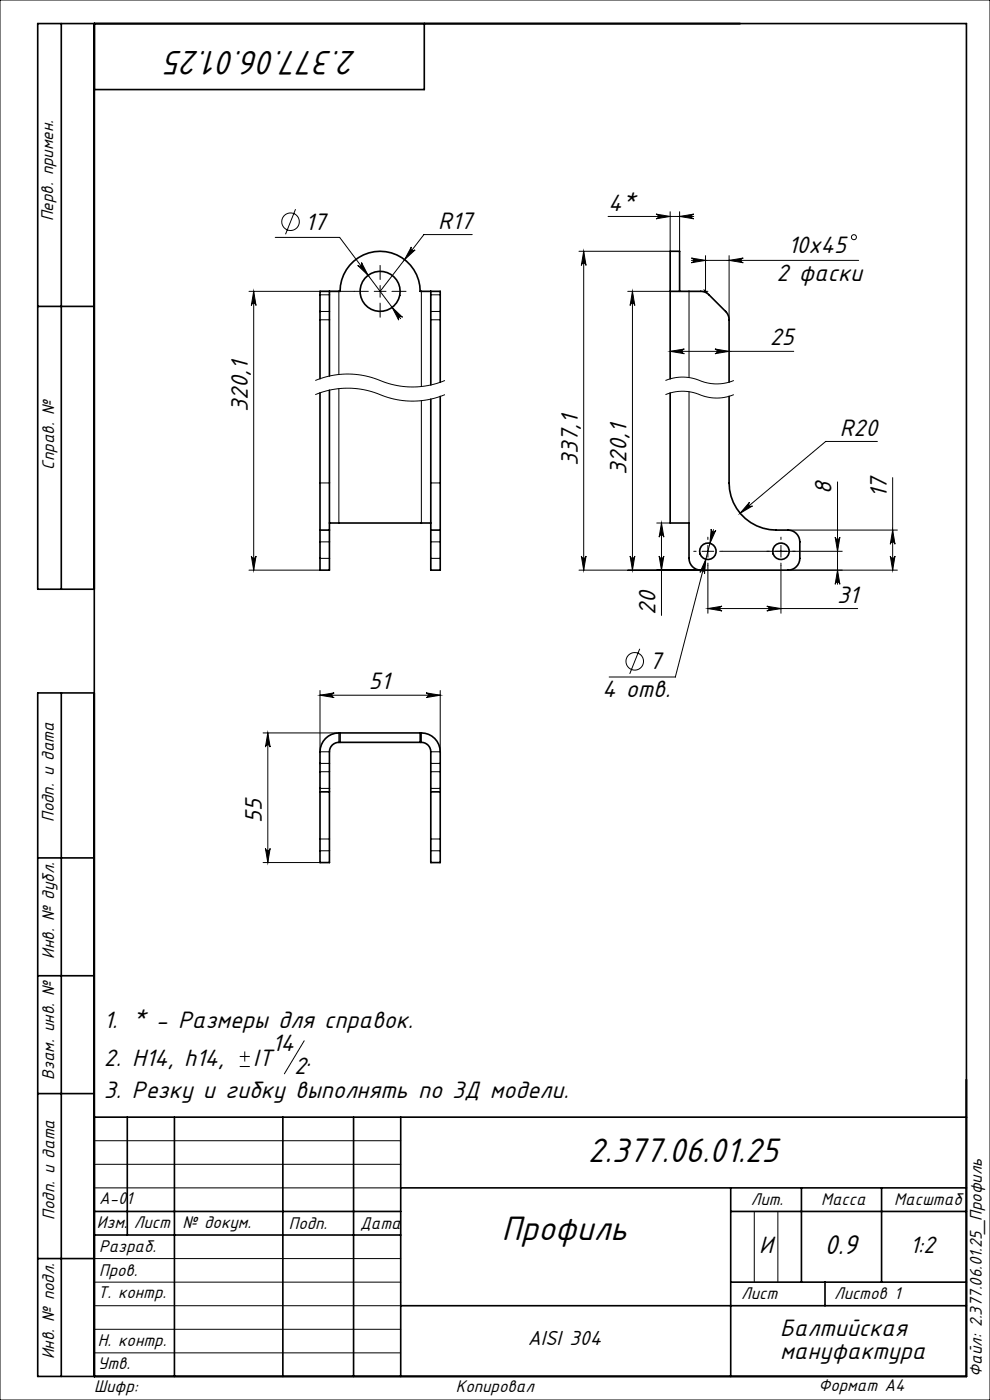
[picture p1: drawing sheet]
<svg xmlns="http://www.w3.org/2000/svg" width="210mm" height="297mm" viewBox="0 0 210 297" stroke-linecap="round" stroke-linejoin="round" font-family="sans-serif">
<g fill="none" stroke="#000" stroke-width=".21">
<path d="M0 0h210v297h-210zM58.4 50.4h13.7l12.9 17.2M62.7 44.4l-2.1 5.3M75.9 56.3a.5 .5 0 0 0 .7 .1 .5 .5 0 0 0 .1-.7l1.4 2.7zM87.3 52.4a.5 .5 0 0 0 .1 .7 .5 .5 0 0 0 .7-.1l-2.3 2.1zM100.2 49.8h-10.3l-9.3 12M123.8 53.3l.5 3a.5 .5 0 0 0-.5-.5 .5 .5 0 0 0-.5 .5zM123.8 53.3v67.7M129 45.9h18.2M139.2 45.4l3 .5-3 .5a.5 .5 0 0 0 .4-.5 .5 .5 0 0 0-.4-.5zM142.2 44.9v8.4h-19.4M144.2 45.9l3-.5a.5 .5 0 0 0-.5 .5 .5 .5 0 0 0 .5 .5z"/>
<path d="M144.2 44.9v8.4M146.7 55.2h35.4M146.7 54.7l3 .5-3 .5a.5 .5 0 0 0 .4-.5 .5 .5 0 0 0-.4-.5zM149.7 54.2v7.6M154.7 54.2v13.6M154.7 55.2l3-.5a.5 .5 0 0 0-.5 .5 .5 .5 0 0 0 .5 .5zM52.8 61.8h22.3M53.8 61.8l.5 3a.5 .5 0 0 0-.5-.5 .5 .5 0 0 0-.5 .5zM53.8 61.8v59.2M67.9 67.8h2M67.9 66.1h2M67.9 62.5h2"/>
<path d="M71.9 61.8v17.6M79.4 61.8h2.5M80.6 60.6v2.5M83.2 65.2l2.2 2.1a.5 .5 0 0 0-.7-.1 .5 .5 0 0 0-.1 .7zM89.4 61.8v20.2M91.4 67.8h2M91.4 66.1h2M91.4 62.5h2M133.2 61.8h9M134.2 61.8v59.2M134.2 61.8l.5 3a.5 .5 0 0 0-.5-.5 .5 .5 0 0 0-.5 .5zM142.2 74.5l3-.5a.5 .5 0 0 0-.5 .5 .5 .5 0 0 0 .5 .5z"/>
<path d="M142.2 74.5h26.2M146.2 61.8v18.3M148.6 61.8h1.6M149.3 61.5l1.1 1M151.7 74l3 .5-3 .5a.5 .5 0 0 0 .4-.5 .5 .5 0 0 0-.4-.5zM66.9 83.7a18.3 18.3 0 0 1 14.9 .5 17.9 17.9 0 0 0 12.6-.5M66.9 80.7a18.3 18.3 0 0 1 14.9 .5 17.9 17.9 0 0 0 12.6-.5M71.9 82.4v28.6M89.4 85v26M141.2 83.7a9.8 9.8 0 0 1 8 .3 9.4 9.4 0 0 0 6.5-.3M141.2 80.7a9.8 9.8 0 0 1 8 .3 9.4 9.4 0 0 0 6.5-.3M146.2 83.1v27.9"/>
<path d="M186.1 93.7h-11l-18.1 15.2M53.3 118a.5 .5 0 0 0 .5 .4 .5 .5 0 0 0 .5-.4l-.5 3zM67.9 115h2M67.9 118.5h2M67.9 102.5h2M91.4 115h2M91.4 118.5h2M91.4 102.5h2M123.3 118a.5 .5 0 0 0 .5 .4 .5 .5 0 0 0 .5-.4l-.5 3zM133.7 118a.5 .5 0 0 0 .5 .4 .5 .5 0 0 0 .5-.4l-.5 3zM139.3 111h2.9M139.8 118a.5 .5 0 0 0 .5 .4 .5 .5 0 0 0 .5-.4l-.5 3z"/>
<path d="M140.3 111v19.6M140.3 111l.5 3a.5 .5 0 0 0-.5-.5 .5 .5 0 0 0-.5 .5zM148.9 117h2.5M149.7 118.6l-.2 3.1a.5 .5 0 0 0-.4-.6 .5 .5 0 0 0-.6 .3zM150.2 115.7v2.5M150.2 120v10.1M150.9 112.2a.5 .5 0 0 0 .3 .6 .5 .5 0 0 0 .6-.3l-1.2 2.8zM151.3 112.4l-8 31.2h-14.1M153.2 117h25.5M159 106.6a.5 .5 0 0 0-.1 .7 .5 .5 0 0 0 .7 0l-2.6 1.6zM165.7 115.7v2.5M165.7 120v10.1"/>
<path d="M167.2 112.5h23.2M177.2 114a.5 .5 0 0 0 .5 .4 .5 .5 0 0 0 .5-.4l-.5 3zM177.7 102.2v21.8M188.9 118a.5 .5 0 0 0 .5 .4 .5 .5 0 0 0 .5-.4l-.5 3zM189.4 101.3v19.7M189.4 112.5l.5 3a.5 .5 0 0 0-.5-.5 .5 .5 0 0 0-.5 .5zM52.8 121h15.1M122.8 121h25.9M135.7 137.6l-2.1 5.4M150.2 129.1l3-.5a.5 .5 0 0 0-.5 .5 .5 .5 0 0 0 .5 .5zM150.2 129.1h31.7M162.7 128.6l3 .5-3 .5a.5 .5 0 0 0 .4-.5 .5 .5 0 0 0-.4-.5z"/>
<path d="M177.7 121l.5 3a.5 .5 0 0 0-.5-.5 .5 .5 0 0 0-.5 .5zM190.4 121h-23.2M55.8 155.5h16.1v2M56.8 155.5v27.5M56.8 155.5l.5 3a.5 .5 0 0 0-.5-.5 .5 .5 0 0 0-.5 .5zM67.9 147.5l3-.5a.5 .5 0 0 0-.5 .5 .5 .5 0 0 0 .5 .5zM67.9 146.5v13h2M67.9 147.5h25.5M89.4 155.5v2M90.4 147l3 .5-3 .5a.5 .5 0 0 0 .5-.5 .5 .5 0 0 0-.5-.5zM93.4 146.5v13h-2M56.3 180a.5 .5 0 0 0 .5 .5 .5 .5 0 0 0 .5-.5l-.5 3z"/>
<path d="M67.9 162h2M67.9 163.7h2M67.9 167.3h2M67.9 178h2M91.4 162h2M91.4 163.7h2M91.4 167.3h2M91.4 178h2M55.8 183h12.1M67.9 180.5h2M91.4 180.5h2M50.9 226.3h2.1"/>
<path d="M50.9 224.1h2.1M51.9 223.1v2.1M64.5 220.8l-4.2 7M20 242h65M20 247h65M20 252h65M160 257v15M165 257v15M20 277h65M20 272h65M20 267h65M20 287h65"/>
<path d="M20 282h65"/>
<circle cx="61.6" cy="47" r="1.86"/>
<circle cx="181.1" cy="50.3" r=".53"/>
<circle cx="134.6" cy="140.3" r="1.86"/>
</g>
<path d="M80.6 59.3v-3M78.1 61.8h-3M80.6 64.3v3M83.1 61.8h3M147.7 117h-.5M150.2 114.5v-.5M150.2 119.5v.5M152.7 117h.5M163.2 117h-.5M165.7 114.5v-.5M165.7 119.5v.5M168.2 117h.5" fill="none" stroke="#000" stroke-width=".21" stroke-dasharray="15.2 1.3 1.3 1.3"/>
<g fill="none" stroke="#000" stroke-width=".35">
<path d="M13 5v120M20 5v287M90 5v14h-70M8 65h12M69.9 61.8h-2v18.5M69.9 61.8v18M69.9 61.8h2.2a8.5 8.5 0 0 1 8.5-8.5 8.5 8.5 0 0 1 8.5 8.5h2.3M91.4 61.8v19.9M91.4 61.8h2v19.3M142.2 61.8h6.4a2.5 2.5 0 0 1 1.8 .7l3.5 3.6a2.5 2.5 0 0 1 .8 1.7v13.3M142.2 61.8v-8.5h2v8.5M142.2 61.8v18.6"/>
<path d="M67.9 83.3v29.2M69.9 82.8v29.7M91.4 84.7v27.8M93.4 84.1v28.4M142.2 83.4v27.6h4v7.5a2.5 2.5 0 0 0 2.5 2.5h18.5a2.5 2.5 0 0 0 2.5-2.5v-3.5a2.5 2.5 0 0 0-2.5-2.5 12.4 12.4 0 0 1-7.9-1.6 10 10 0 0 1-4.6-8.4v-18.4M67.9 112.5v8.5h2v-8.5M67.9 112.5h2M69.9 111h21.5M91.4 112.5v8.5h2v-8.5M91.4 112.5h2M20 125h-12v-120h197v287h-197v-145h12M13 147v145"/>
<path d="M72.1 155.5h17M72.1 157.5h17M72.1 157.5a2.03 2.03 0 0 0-2.2 2v8.5M72.1 155.5a4 4 0 0 0-4.2 4v8.5M72.1 155.5v2M89.1 157.5a2.03 2.03 0 0 1 2.3 2v8.5M89.1 155.5a4 4 0 0 1 4.3 4v8.5M89.1 155.5v2M67.9 168v15h2v-15M67.9 168h2M91.4 168v15h2v-15M91.4 168h2"/>
<path d="M8 182h12M8 207h12M8 232h12M20 237h185M27 237v25M37 237v55M60 237v55M75 237v55M85 237v55M20 257h65M85 252h120M155 252v40"/>
<path d="M155 257h50M170 252v20M187 252v20M8 267h12M20 262h65M85 277h120M155 272h50M175 272v5"/>
<circle cx="80.6" cy="61.8" r="4.2"/>
<circle cx="150.2" cy="117" r="1.75"/>
<circle cx="165.7" cy="117" r="1.75"/>
</g>
<g fill="#000">
<path d="M146.7 54.7l3 .5-3 .5a.5 .5 0 0 0 .4-.5 .5 .5 0 0 0-.4-.5zM154.7 55.2l3-.5a.5 .5 0 0 0-.5 .5 .5 .5 0 0 0 .5 .5z"/>
<path d="M144.2 45.9l3-.5a.5 .5 0 0 0-.5 .5 .5 .5 0 0 0 .5 .5zM139.2 45.4l3 .5-3 .5a.5 .5 0 0 0 .4-.5 .5 .5 0 0 0-.4-.5zM151.7 74l3 .5-3 .5a.5 .5 0 0 0 .4-.5 .5 .5 0 0 0-.4-.5zM142.2 74.5l3-.5a.5 .5 0 0 0-.5 .5 .5 .5 0 0 0 .5 .5z"/>
<path d="M83.2 65.2l1.4 2.7a.5 .5 0 0 1 .1-.7 .5 .5 0 0 1 .7 .1zM75.9 56.3l2.2 2.1-1.4-2.7a.5 .5 0 0 1-.1 .7 .5 .5 0 0 1-.7-.1zM87.3 52.4l-1.5 2.7 2.3-2.1a.5 .5 0 0 1-.7 .1 .5 .5 0 0 1-.1-.7zM150.2 129.1l3-.5a.5 .5 0 0 0-.5 .5 .5 .5 0 0 0 .5 .5zM162.7 128.6l3 .5-3 .5a.5 .5 0 0 0 .4-.5 .5 .5 0 0 0-.4-.5zM159 106.6l-2 2.3 2.6-1.6a.5 .5 0 0 1-.7 0 .5 .5 0 0 1 .1-.7zM150.9 112.2l-.3 3.1 1.2-2.8a.5 .5 0 0 1-.6 .3 .5 .5 0 0 1-.3-.6zM149.7 118.6l-1.2 2.8a.5 .5 0 0 1 .6-.3 .5 .5 0 0 1 .4 .6z"/>
<path d="M53.3 118a.5 .5 0 0 0 .5 .4 .5 .5 0 0 0 .5-.4l-.5 3zM53.8 61.8l.5 3a.5 .5 0 0 0-.5-.5 .5 .5 0 0 0-.5 .5zM188.9 118a.5 .5 0 0 0 .5 .4 .5 .5 0 0 0 .5-.4l-.5 3zM189.4 112.5l.5 3a.5 .5 0 0 0-.5-.5 .5 .5 0 0 0-.5 .5z"/>
<path d="M56.8 155.5l.5 3a.5 .5 0 0 0-.5-.5 .5 .5 0 0 0-.5 .5zM56.3 180a.5 .5 0 0 0 .5 .5 .5 .5 0 0 0 .5-.5l-.5 3zM134.2 61.8l.5 3a.5 .5 0 0 0-.5-.5 .5 .5 0 0 0-.5 .5zM133.7 118a.5 .5 0 0 0 .5 .4 .5 .5 0 0 0 .5-.4l-.5 3zM123.8 53.3l.5 3a.5 .5 0 0 0-.5-.5 .5 .5 0 0 0-.5 .5zM123.3 118a.5 .5 0 0 0 .5 .4 .5 .5 0 0 0 .5-.4l-.5 3zM140.3 111l.5 3a.5 .5 0 0 0-.5-.5 .5 .5 0 0 0-.5 .5zM139.8 118a.5 .5 0 0 0 .5 .4 .5 .5 0 0 0 .5-.4l-.5 3zM177.2 114a.5 .5 0 0 0 .5 .4 .5 .5 0 0 0 .5-.4l-.5 3zM177.7 121l.5 3a.5 .5 0 0 0-.5-.5 .5 .5 0 0 0-.5 .5z"/>
<path d="M67.9 147.5l3-.5a.5 .5 0 0 0-.5 .5 .5 .5 0 0 0 .5 .5zM90.4 147l3 .5-3 .5a.5 .5 0 0 0 .5-.5 .5 .5 0 0 0-.5-.5z"/>
</g>
<g font-size="8">
<text x="75.7" y="10.7" transform="rotate(-180 75.7 10.7)">2.377.06.01.25</text>
<text x="124.7" y="246.6">2.377.06.01.25</text>
<text x="106.5" y="263.1">Профиль</text>
</g>
<text font-size="6.4" x="174.9" y="266">0.9</text>
<g font-size="5.6">
<text x="129" y="44.7">4*</text>
<text x="64.7" y="48.8">17</text>
<text x="92.9" y="48.5">R17</text>
<text x="167.2" y="53.6">10x45</text>
<text x="164.7" y="59.6">2 фаски</text>
<text x="163.3" y="73.3">25</text>
<text x="52.6" y="87.4" transform="rotate(-90 52.6 87.4)">320,1</text>
<text x="178.1" y="92.4">R20</text>
<text x="122.6" y="98.8" transform="rotate(-90 122.6 98.8)">337,1</text>
<text x="132.9" y="100.8" transform="rotate(-90 132.9 100.8)">320,1</text>
<text x="176.4" y="104.8" transform="rotate(-90 176.4 104.8)">8</text>
<text x="188.1" y="105.7" transform="rotate(-90 188.1 105.7)">17</text>
<text x="139.1" y="130.6" transform="rotate(-90 139.1 130.6)">20</text>
<text x="177.6" y="127.8">31</text>
<text x="137.7" y="142">7</text>
<text x="78.2" y="146.2">51</text>
<text x="127.7" y="148">4 отв.</text>
<text x="55.6" y="174.6" transform="rotate(-90 55.6 174.6)">55</text>
<text x="22" y="218.1">1. * - Размеры для справок.</text>
<text x="22" y="226.2">2. Н14, h14,</text>
<text x="53.7" y="226.2">IT</text>
<text x="57.7" y="223">14</text>
<text x="62.4" y="227.9">2</text>
<text x="65" y="226.2">.</text>
<text x="22" y="232.8">3. Резку и гибку выполнять по 3Д модели.</text>
<text x="161.1" y="265.7">И</text>
<text x="193" y="265.8">1:2</text>
<text x="165.5" y="283.4">Балтийская</text>
<text x="165.5" y="288.3">мануфактура</text>
</g>
<text font-size="4.8" x="111.9" y="285.4">AISI 304</text>
<g font-size="4">
<text x="11.3" y="46.9" transform="rotate(-90 11.3 46.9)">Перв. примен.</text>
<text x="11.5" y="99.6" transform="rotate(-90 11.5 99.6)">Справ. №</text>
<text x="11.4" y="174.4" transform="rotate(-90 11.4 174.4)">Подп. и дата</text>
<text x="11.5" y="203.4" transform="rotate(-90 11.5 203.4)">Инв. № дубл.</text>
<text x="11.5" y="229" transform="rotate(-90 11.5 229)">Взам. инв. №</text>
<text x="21" y="255.5">А-01</text>
<text x="159.2" y="255.6">Лит.</text>
<text x="174.2" y="255.6">Масса</text>
<text x="189.7" y="255.6">Масштаб</text>
<text x="11.5" y="258.8" transform="rotate(-90 11.5 258.8)">Подп. и дата</text>
<text x="20.6" y="260.5">Изм.</text>
<text x="28.4" y="260.5">Лист</text>
<text x="38.7" y="260.5">№ докум.</text>
<text x="61.3" y="260.6">Подп.</text>
<text x="76.4" y="260.6">Дата</text>
<text x="21" y="265.6">Разраб.</text>
<text x="20.7" y="275.4">Т. контр.</text>
<text x="21" y="270.8">Пров.</text>
<text x="157.2" y="275.6">Лист</text>
<text x="176.9" y="275.6">Листов 1</text>
<text x="20.7" y="285.6">Н. контр.</text>
<text x="11.5" y="288.4" transform="rotate(-90 11.5 288.4)">Инв. № подл.</text>
<text x="20.7" y="290.4">Утв.</text>
<text x="208.3" y="292.1" transform="rotate(-90 208.3 292.1)">Файл: 2.377.06.01.25_Профиль</text>
<text x="20" y="295.3">Шифр:</text>
<text x="96.7" y="295.3">Копировал</text>
<text x="173.6" y="295.1">Формат A4</text>
</g>
</svg>
